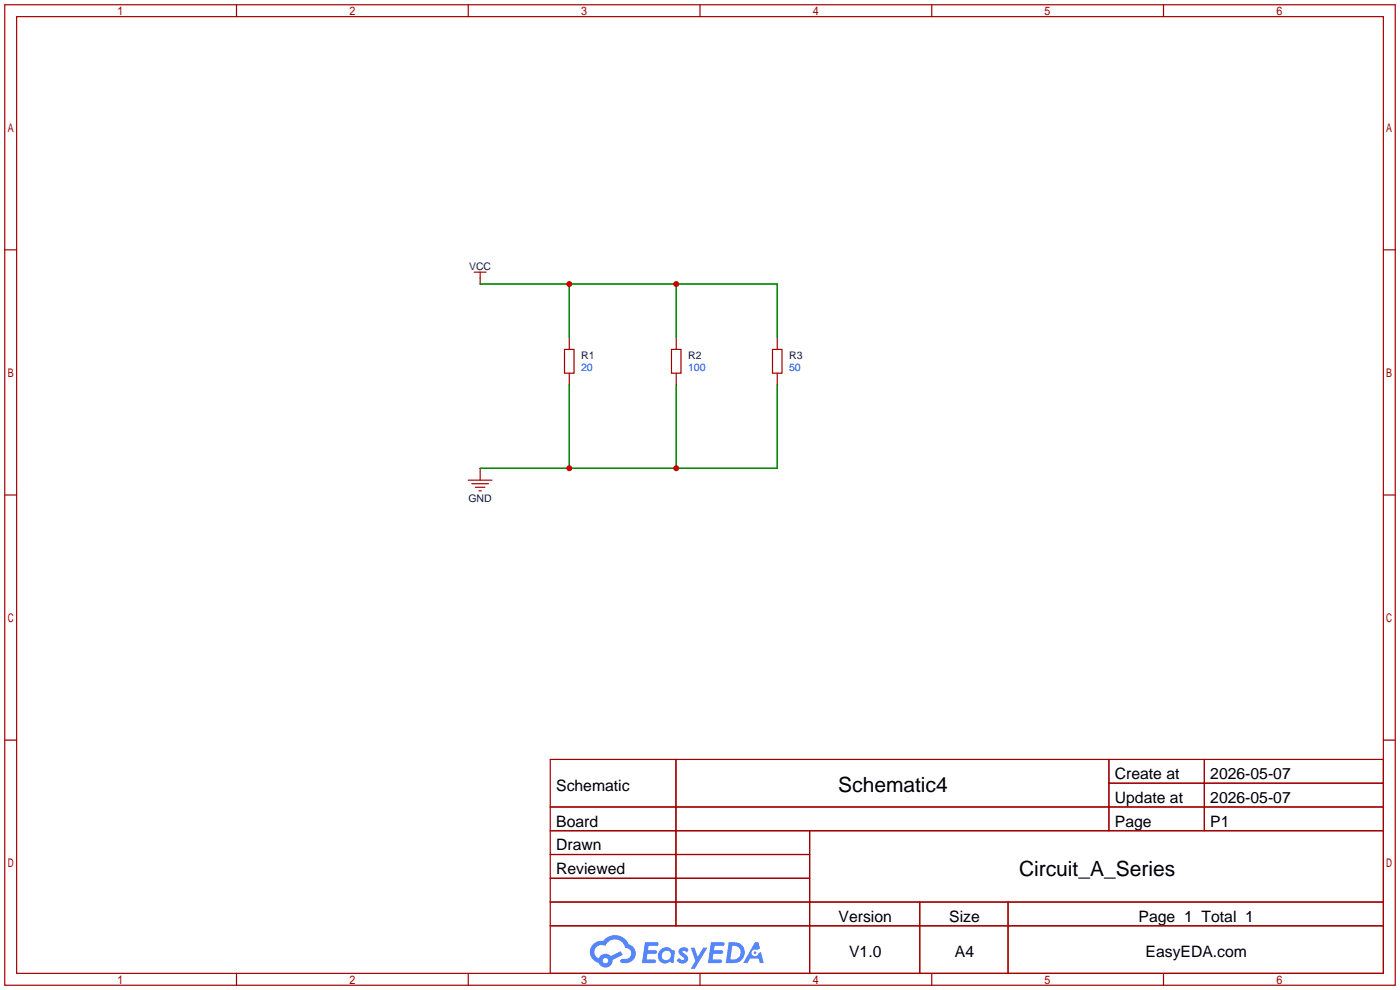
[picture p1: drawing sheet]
<svg xmlns="http://www.w3.org/2000/svg" width="299mm" height="212mm" viewBox="0 0 299 212" stroke-linecap="round" stroke-linejoin="round" font-family="sans-serif">
<g fill="none" stroke="#a10000" stroke-width=".25">
<path d="M1 1h297.2v209.6h-297.2zM3.6 3.6h292.1v204.4h-292.1zM50.5 1v2.6M100.1 1v2.6M149.6 1v2.6M199.1 1v2.6M248.7 1v2.6M1 53.4h2.6M295.7 53.4h2.5M1 105.8h2.6M295.7 105.8h2.5M1 158.2h2.6"/>
<path d="M295.7 158.2h2.5M117.6 162.3h178.1v45.7h-178.1zM117.6 172.5h178.1M117.6 177.5h178.1M144.5 162.3v35.6M173 177.5v30.5M237 162.3v15.2M237 167.4h58.7M257.4 162.3v15.2M117.6 182.6h55.4M117.6 192.8h178.1M117.6 187.7h55.4"/>
<path d="M117.6 197.9h178.1M196.6 192.8v15.2M215.4 192.8v15.2M50.5 208v2.6M100.1 208v2.6M149.6 208v2.6M199.1 208v2.6M248.7 208v2.6"/>
</g>
<g fill="#5487ff">
<path d="M145.3 202.7a1.3 1.3 0 0 1 1.9 .3l-.4 .6a.54 .54 0 0 0-.9-.2l.1 .2a1.34 1.34 0 0 1 .9 1.8 1.47 1.47 0 0 1-2.3-.1l.5-.6 .8 .5a.31 .31 0 0 0 .4-.3 .31 .31 0 0 0-.3-.4 1.12 1.12 0 0 1-.7-1.8z"/>
<path d="M147.6 202.5h.9l.6 2 1.2-2h.9l-2.7 4.6h-.9l1-1.7z"/>
<path d="M137.8 201.4h1.7a1.31 1.31 0 0 1 1.2 .2 .4 .4 0 0 1-.3 .5l-1.8 .1-.1 .9h1.6a.4 .4 0 0 1 .4 .4 .4 .4 0 0 1-.5 .4h-1.6l-.2 1.2h1.4a.46 .46 0 0 1 .5 0 .46 .46 0 0 1 .1 .5l-.4 .2h-2.6z"/>
<path d="M151.9 201.4h1.7a1.32 1.32 0 0 1 1.2 .2 .39 .39 0 0 1-.3 .5l-1.8 .1-.1 .9h1.6a.4 .4 0 0 1 .4 .4 .4 .4 0 0 1-.4 .4h-1.7l-.2 1.2h1.4a.46 .46 0 0 1 .5 0 .46 .46 0 0 1 .1 .5l-.4 .2h-2.6z"/>
<path d="M161.3 201.4h.8l.3 1.3-.6 .4a.75 .75 0 0 0-1.1 .3 .75 .75 0 0 0 .5 1 .75 .75 0 0 0 .9-.7l.5-.2 .6 2.3h-.8l-.3-.9h-1.8l-.5 .9h-1z"/>
<path d="M155.7 201.4l-.6 4.4h1.5a2.27 2.27 0 0 0 2.6-2.2 2.27 2.27 0 0 0-2.7-2.2zM156.5 202.1a1.5 1.5 0 0 1 1.8 1.6 1.5 1.5 0 0 1-1.9 1.4h-.3z"/>
<path d="M141.2 203a1.6 1.6 0 0 0-.3 2.3 1.6 1.6 0 0 0 2.3 .2l.7 .3 .3-2.4-.1-.3-.5-.1a1.58 1.58 0 0 0-2.4 0zM141.8 203.5a.98 .98 0 0 1 1.6 .4 .98 .98 0 0 1-1.1 1.3 .94 .94 0 0 1-.9-.7 .94 .94 0 0 1 .4-1z"/>
<path d="M126.8 201.8a2.37 2.37 0 0 0 1.1 4 1.54 1.54 0 0 0 1.8 1 1.54 1.54 0 0 0 1.2-1.6l2.2-1.1-.5-.8-2 1a1.57 1.57 0 0 0-2.7 .5 1.5 1.5 0 0 1-.7-2.1 1.5 1.5 0 0 1 2.2-.5 2.23 2.23 0 0 1 2.3-1.4 2.23 2.23 0 0 1 2 1.8 1.16 1.16 0 0 1 1.2 1.1 1.16 1.16 0 0 1-1.1 1.2h-.7a.47 .47 0 0 0-.5 .4 .47 .47 0 0 0 .4 .5 2.17 2.17 0 0 0 2.5-.9 2.17 2.17 0 0 0-.3-2.7l-.8-.4a3.2 3.2 0 0 0-5.5-.7l-1.1 .1zM128.8 205.3a.6 .6 0 0 1 1.2 0 .6 .6 0 0 1-1.2 0z"/>
<circle cx="161.4" cy="203.6" r=".28"/>
</g>
<g fill="none" stroke="#a10000" stroke-width=".25">
<path d="M101.3 58.2h2.6M102.6 58.2v2.5M120.6 74.7h2.1v5.1h-2.1zM121.7 72.1v2.6M121.7 79.8v2.5M143.5 74.7h2v5.1h-2zM144.5 72.1v2.6M144.5 79.8v2.5M165.1 74.7h2v5.1h-2zM166.1 72.1v2.6M166.1 79.8v2.5M100.1 102.6h5.1"/>
<path d="M100.8 103.4h3.6M101.6 104.1h2M102.4 104.9h.5M102.6 100.1v2.5"/>
</g>
<path d="M102.6 60.7h63.5v11.4M121.7 60.7v11.4M144.5 60.7v11.4M121.7 82.3v17.8M144.5 82.3v17.8M166.1 82.3v17.8h-63.5" fill="none" stroke="#008700" stroke-width=".25"/>
<g fill="#c00">
<circle cx="121.7" cy="60.7" r=".63"/>
<circle cx="144.5" cy="60.7" r=".63"/>
<circle cx="121.7" cy="100.1" r=".63"/>
<circle cx="144.5" cy="100.1" r=".63"/>
</g>
<g font-size="4.5">
<text x="179.2" y="169.4">Schematic4</text>
<text x="217.8" y="187.1">Circuit_A_Series</text>
</g>
<g font-size="3.4">
<text x="238.3" y="166.5">Create at</text>
<text x="258.7" y="166.5">2026-05-07</text>
<text x="118.9" y="169">Schematic</text>
<text x="238.3" y="171.6">Update at</text>
<text x="258.7" y="171.6">2026-05-07</text>
<text x="118.9" y="176.6">Board</text>
<text x="238.3" y="176.6">Page</text>
<text x="258.7" y="176.6">P1</text>
<text x="118.9" y="181.7">Drawn</text>
<text x="118.9" y="186.8">Reviewed</text>
<text x="179.2" y="197">Version</text>
<text x="202.9" y="197">Size</text>
<text x="243.3" y="197">Page 1 Total 1</text>
<text x="181.5" y="204.6">V1.0</text>
<text x="204.1" y="204.6">A4</text>
<text x="244.8" y="204.6">EasyEDA.com</text>
</g>
<g font-size="2.2" fill="#000080">
<text x="100.2" y="57.7">VCC</text>
<text x="124.2" y="76.8">R1</text>
<text x="147.1" y="76.8">R2</text>
<text x="168.7" y="76.8">R3</text>
<text x="100.1" y="107.2">GND</text>
</g>
<g font-size="2.2" fill="#00f">
<text x="124.2" y="79.3">20</text>
<text x="147.1" y="79.3">100</text>
<text x="168.7" y="79.3">50</text>
</g>
</svg>
